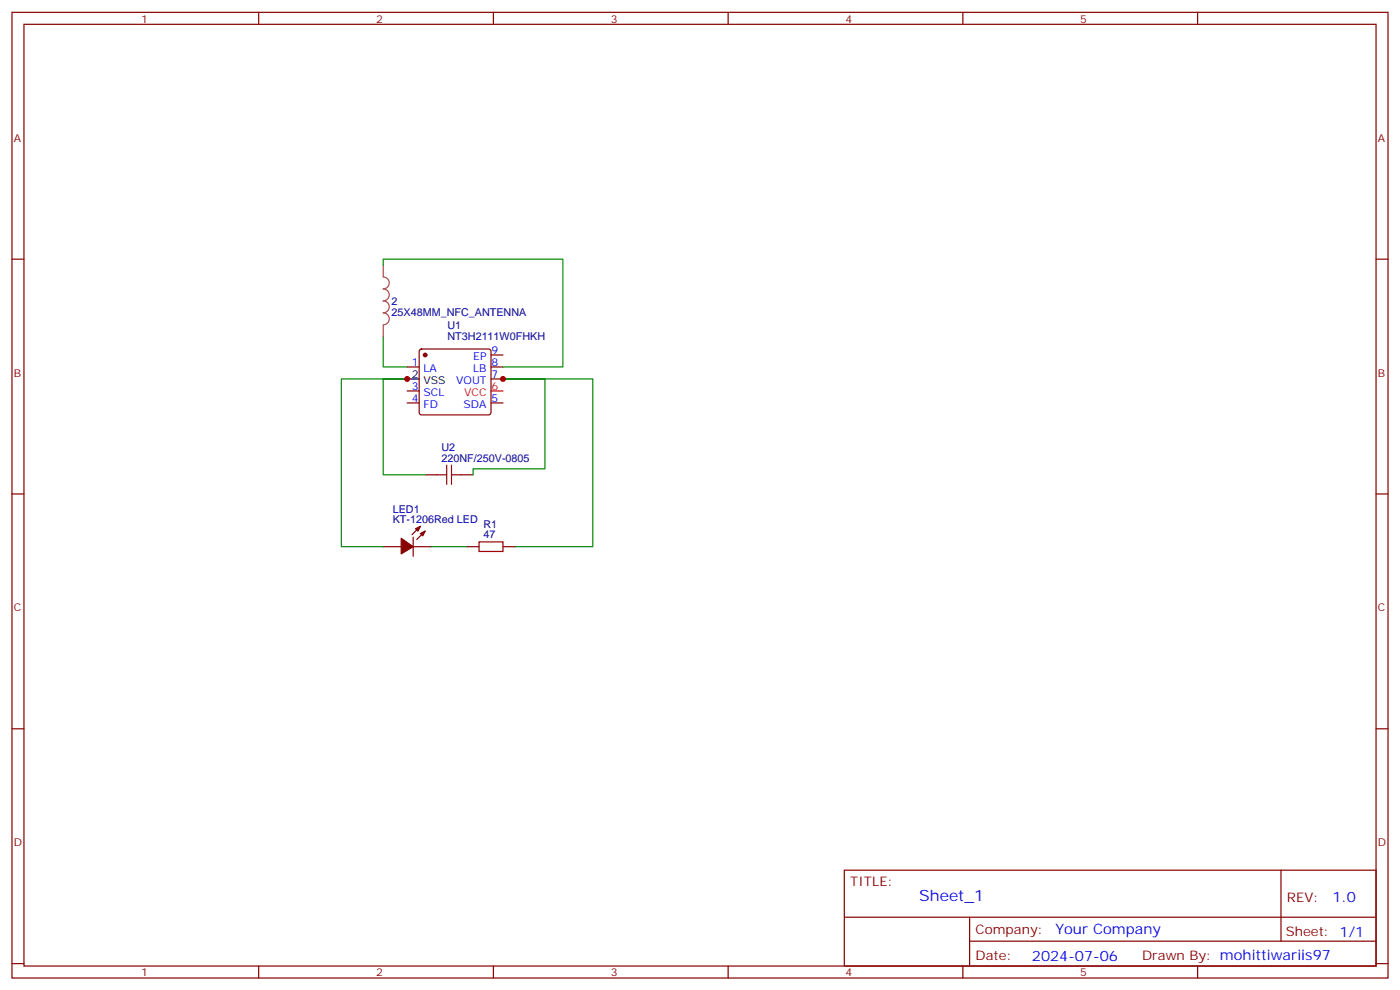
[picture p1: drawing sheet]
<svg xmlns="http://www.w3.org/2000/svg" width="412mm" height="292mm" viewBox="0 0 412 292" stroke-linecap="round" stroke-linejoin="round" font-family="sans-serif">
<g fill="none" stroke="#870000" stroke-width=".35">
<path d="M3.5 3.6h405.4v284.4h-405.4zM7.1 7.2h398.2v277.2h-398.2zM76.2 3.6v3.6M145.3 3.6v3.6M214.5 3.6v3.6M283.6 3.6v3.6M352.8 3.6v3.6M3.5 76.3h3.6M405.3 76.3h3.6M119.9 108.1h3.6M119.9 118.6h3.6M119.9 115.1h3.6"/>
<path d="M123.7 103l.5-.2h19.7l.5 .2 .2 .5v18l-.2 .5-.5 .2h-19.7l-.5-.3-.2-.4v-18zM144.6 104.5h3.6M144.6 108.1h3.6M144.6 111.6h3.6M144.6 118.6h3.6M125.2 139.8h3.6M135.8 139.8h3.5M3.5 145.5h3.6M121.7 158.2v5.6M123.8 155l-2.4 2.4M125.2 156.4l-2.4 2.5M405.3 145.5h3.6"/>
<path d="M112.9 161h5.3M121.7 161h5.3M137.6 161h3.5M148.2 161h3.5M3.5 214.6h3.6M405.3 214.6h3.6M248.7 256.2h156.6v28.2h-156.6zM377.3 256.2v20.9M248.7 270.1h156.5M285.6 277.1h119.6M285.6 270.1v14.1M3.5 283.7h3.6"/>
<path d="M76.2 284.4v3.6M145.3 284.4v3.6M214.5 284.4v3.6M283.6 284.4v3.6M352.8 284.4v3.6M405.3 283.7h3.6"/>
</g>
<path d="M144.6 115.1h3.6" fill="none" stroke="#f00" stroke-width=".35"/>
<path d="M119.9 111.6h3.6" fill="none" stroke="#000" stroke-width=".35"/>
<g fill="#870000" stroke="#870000" stroke-width=".35">
<path d="M123.8 157.1l1.4-.7-.7 1.4z"/>
<path d="M122.4 155.7l1.4-.7-.7 1.4z"/>
<path d="M118.2 158.5l3.5 2.5-3.5 2.1z"/>
<circle cx="125.2" cy="104.5" r=".53"/>
</g>
<path d="M128.8 139.8h2.8M131.6 137v5.6M133 139.8h2.8M133 137v5.6M141.1 159.6h7.1v2.8h-7.1z" fill="none" stroke="#a10000" stroke-width=".35"/>
<path d="M112.9 78.1v3.4a1.76 1.76 0 0 1 1.8 1.8 1.76 1.76 0 0 1-1.8 1.8 1.76 1.76 0 0 1 1.8 1.7 1.76 1.76 0 0 1-1.8 1.8 1.76 1.76 0 0 1 1.8 1.8 1.76 1.76 0 0 1-1.8 1.7 1.76 1.76 0 0 1 1.8 1.8 1.76 1.76 0 0 1-1.8 1.8M112.9 95.8v3.4" fill="none" stroke="#a64a4a" stroke-width=".35"/>
<path d="M112.9 78.1v-1.8h52.9v31.8h-17.6M112.9 99.2v8.9h7M125.2 139.8h-12.3v-28.2h7h-19.4v49.4h12.4M139.3 139.8v-1.8h21.2v-26.4h-12.3h26.4v49.4h-22.9M127 161h10.6" fill="none" stroke="#008700" stroke-width=".35"/>
<g fill="#c00">
<circle cx="119.9" cy="111.6" r=".88"/>
<circle cx="148.2" cy="111.6" r=".88"/>
</g>
<text font-size="4.6" fill="#00f" x="270.8" y="265.3">Sheet_1</text>
<g font-size="4.2" fill="#00f">
<text x="392.5" y="265.5">1.0</text>
<text x="310.9" y="275">Your Company</text>
<text x="304" y="282.9">2024-07-06</text>
</g>
<g font-size="3.9" fill="#800">
<text x="250.5" y="260.8">TITLE:</text>
<text x="379.1" y="265.5">REV:</text>
<text x="287.4" y="275">Company:</text>
<text x="378.7" y="275.6">Sheet: 1/1</text>
<text x="287.4" y="282.7">Date:</text>
<text x="336.4" y="282.8">Drawn By: mohittiwariis97</text>
</g>
<g font-size="3.2" fill="#800">
<text x="41.6" y="6.6">1</text>
<text x="110.8" y="6.6">2</text>
<text x="179.9" y="6.6">3</text>
<text x="249.1" y="6.6">4</text>
<text x="318.2" y="6.6">5</text>
<text x="4.1" y="41.7">A</text>
<text x="405.9" y="41.7">A</text>
<text x="4.1" y="110.9">B</text>
<text x="405.9" y="110.9">B</text>
<text x="4.1" y="180">C</text>
<text x="405.9" y="180">C</text>
<text x="4.1" y="249.2">D</text>
<text x="405.9" y="249.2">D</text>
<text x="41.6" y="287.4">1</text>
<text x="110.8" y="287.4">2</text>
<text x="179.9" y="287.4">3</text>
<text x="249.1" y="287.4">4</text>
<text x="318.2" y="287.4">5</text>
</g>
<g font-size="3.2" fill="#000080">
<text x="115.4" y="90">2</text>
<text x="115.4" y="92.9">25X48MM_NFC_ANTENNA</text>
<text x="131.8" y="100">NT3H2111W0FHKH</text>
<text x="131.8" y="97">U1</text>
<text x="130.1" y="135.9">220NF/250V-0805</text>
<text x="130.1" y="132.9">U2</text>
<text x="115.7" y="153.9">KT-1206Red LED</text>
<text x="115.7" y="150.9">LED1</text>
<text x="142.4" y="155.5">R1</text>
<text x="142.4" y="158.5">47</text>
</g>
<g font-size="3.2" fill="#00f">
<text x="121.3" y="107.7">1</text>
<text x="139.4" y="105.9">EP</text>
<text x="144.8" y="104.2">9</text>
<text x="144.8" y="107.7">8</text>
<text x="124.8" y="109.5">LA</text>
<text x="134.4" y="113">VOUT</text>
<text x="139.4" y="109.5">LB</text>
<text x="144.8" y="111.2">7</text>
<text x="121.3" y="118.3">4</text>
<text x="121.3" y="114.8">3</text>
<text x="124.8" y="116.5">SCL</text>
<text x="144.8" y="118.3">5</text>
<text x="124.8" y="120.1">FD</text>
<text x="136.6" y="120.1">SDA</text>
</g>
<g font-size="3.2">
<text x="121.3" y="111.2">2</text>
<text x="124.8" y="113">VSS</text>
</g>
<g font-size="3.2" fill="#f00">
<text x="136.7" y="116.5">VCC</text>
<text x="144.8" y="114.8">6</text>
</g>
</svg>
